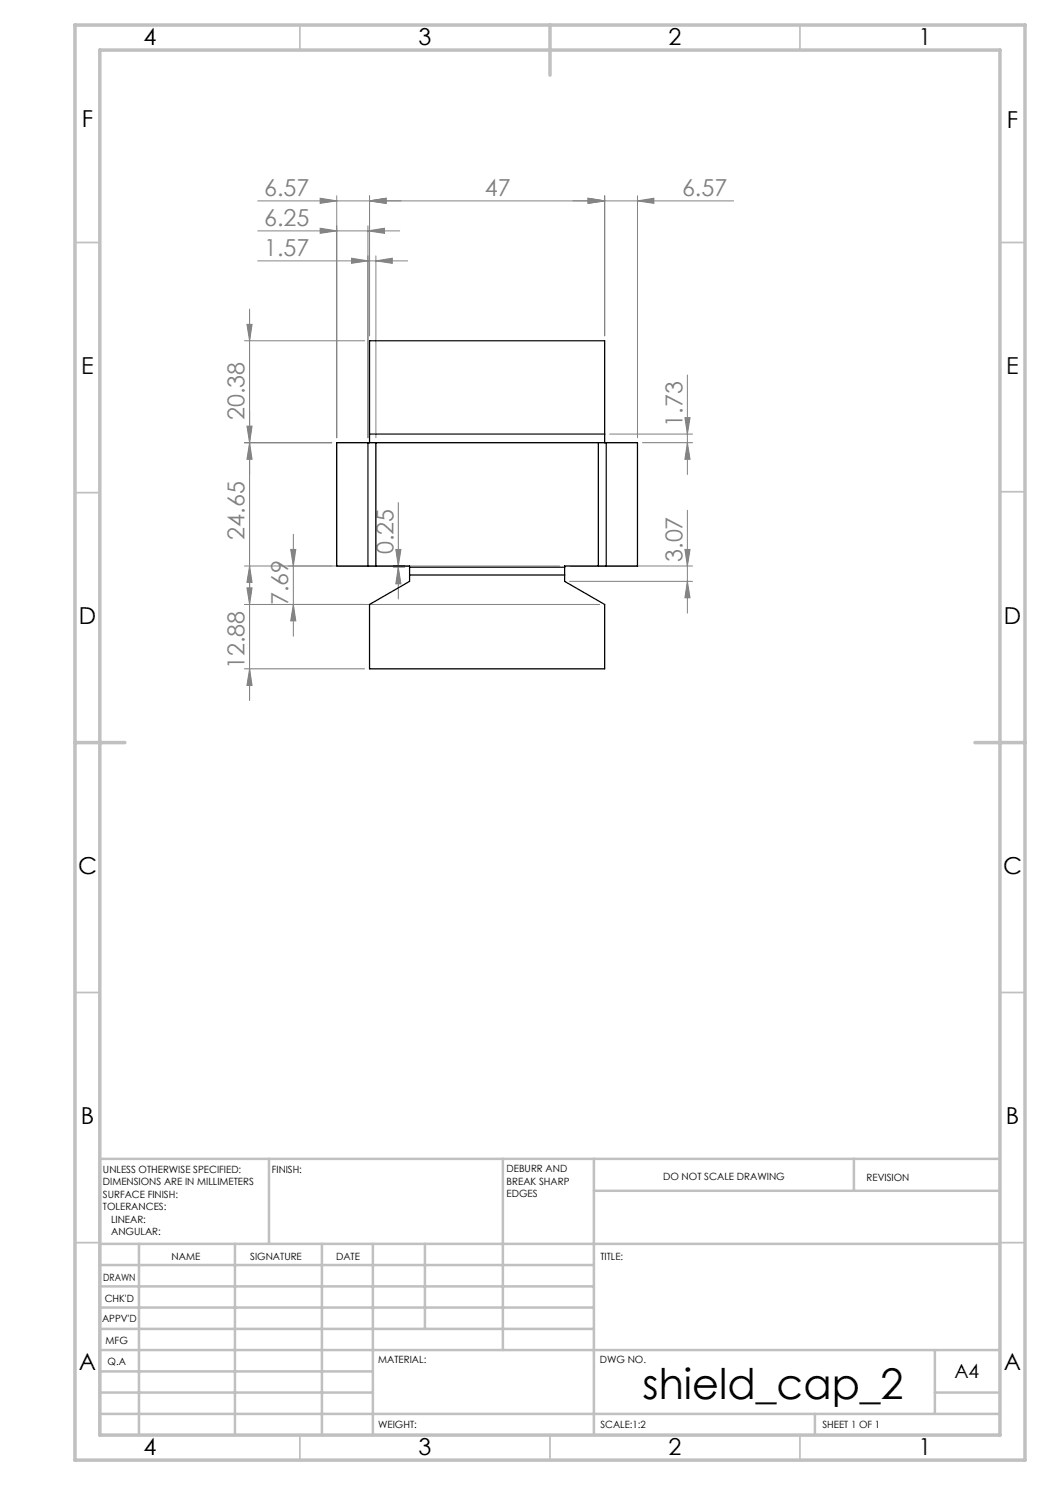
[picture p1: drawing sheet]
<svg xmlns="http://www.w3.org/2000/svg" width="210mm" height="297mm" viewBox="0 0 210 297" stroke-linecap="round" stroke-linejoin="round" font-family="sans-serif">
<g fill="none" stroke="#808080" stroke-width=".2">
<path d="M64 39.6l3.3 .6-3.3 .5zM67.3 39.2v48.4M73.9 39.2v28M117.6 39.6l3.3 .6-3.3 .5zM120.9 39.2v28M127.5 39.2v48.4M51.5 40.2h95.2M51.5 46.2h28.4M51.5 52.2h30M64 45.6l3.3 .6-3.3 .5zM70.3 51.6l3.3 .6-3.3 .5zM73.6 46.2l3.3-.6v1.1z"/>
<path d="M73.6 45.2v42.4M73.9 40.2l3.3-.6v1.1zM75.2 52.2l3.3-.6v1.1zM75.2 51.2v36.4M127.5 40.2l3.3-.6v1.1zM48.9 68.2h24M49.4 64.9h1l-.5 3.3zM49.9 61.8v78.3M137.5 75v19.9M48.9 88.5h17.5M49.4 85.2h1l-.5 3.3zM49.9 88.5l.5 3.4h-1z"/>
<path d="M121.9 86.8h16.6M128.5 88.5h10M137 83.5h1l-.5 3.3zM137.5 88.5l.5 3.4h-1zM48.9 113.2h63M49.4 117.6h1l-.5 3.3zM49.9 113.2l.5 3.3h-1zM58.1 109.9h1.1l-.5 3.3zM58.7 106.9v20.3M78.7 113.4h2.2M79.2 109.9h1l-.5 3.3zM79.7 100.5v19.3"/>
<path d="M79.7 113.4l.5 3.4h-1zM113.9 116.3h24.6M113.9 113.2h24.6M137 109.9h1l-.5 3.3zM137.5 102.1v20.5M137.5 116.3l.5 3.3h-1zM48.9 120.9h71M48.9 133.8h24M49.9 133.8l.5 3.3h-1zM58.7 120.9l.5 3.3h-1.1z"/>
</g>
<g fill="none" stroke="#c0c0c0" stroke-width=".35">
<path d="M60 5v5M160 5v5M15 48.5h5M200 48.5h5M15 98.5h5M200 98.4h5M15 198.5h5M200 198.5h5M15 248.5h5M200 248.5h5M60 287v5M110 287v5"/>
<path d="M160 287v5"/>
</g>
<g fill="none" stroke="#c0c0c0" stroke-width=".5">
<path d="M53.8 231.8v17M100.6 231.8v38.2M118.8 231.8v55.2M118.8 238.2h81.2M170.8 231.8v6.4M200 231.8h-180v55.2M20 248.8h180M20 257.3h98.8M20 253h98.8M27.8 248.8v38.2M47 248.8v38.2M64.4 248.8v38.2"/>
<path d="M74.6 248.8v38.2M85 248.8v17M20 265.8h98.8M20 261.5h98.8M20 278.5h54.6M20 274.3h54.6M20 270h180M187 278.5h13M187 270v12.8M20 282.8h180M163 282.8v4.2"/>
</g>
<path d="M15 5h190v287h-190zM20 10h180v277h-180zM110 5v10M15 148.5h10M195 148.5h10" fill="none" stroke="#c0c0c0" stroke-width=".7"/>
<g fill="#808080">
<path d="M127.5 40.2l3.3-.6v1.1zM117.6 39.6l3.3 .6-3.3 .5zM73.9 40.2l3.3-.6v1.1zM64 39.6l3.3 .6-3.3 .5z"/>
<path d="M73.9 40.2l3.3-.6v1.1zM117.6 39.6l3.3 .6-3.3 .5zM64 45.6l3.3 .6-3.3 .5zM73.6 46.2l3.3-.6v1.1z"/>
<path d="M137.5 116.3l.5 3.3h-1zM137 109.9h1l-.5 3.3zM58.7 120.9l.5 3.3h-1.1zM58.1 109.9h1.1l-.5 3.3z"/>
<path d="M137.5 88.5l.5 3.4h-1zM137 83.5h1l-.5 3.3z"/>
<path d="M49.4 64.9h1l-.5 3.3zM49.9 88.5l.5 3.4h-1zM49.4 117.6h1l-.5 3.3zM49.9 133.8l.5 3.3h-1zM49.4 85.2h1l-.5 3.3zM49.9 113.2l.5 3.3h-1zM79.2 109.9h1l-.5 3.3zM79.7 113.4l.5 3.4h-1z"/>
<path d="M70.3 51.6l3.3 .6-3.3 .5zM75.2 52.2l3.3-.6v1.1z"/>
</g>
<path d="M67.3 88.5h60.2v24.7h-14.6v3.1l8 4.6v12.9h-47v-12.9l8-4.6v-3.1h-14.6zM73.6 88.5v24.7M73.9 88.5v-20.3h47v20.3M73.9 86.8h47M75.2 88.5v24.7M119.7 88.5v24.7M121.2 88.5v24.7M81.9 113.4h31M81.9 115h31" fill="none" stroke="#000" stroke-width=".25"/>
<text font-size="8.5" x="128.5" y="279.7">shield_cap_2</text>
<g font-size="4.7">
<text x="28.7" y="9">4</text>
<text x="83.7" y="9">3</text>
<text x="133.7" y="9">2</text>
<text x="183.7" y="9">1</text>
<text x="16.4" y="25.5">F</text>
<text x="201.4" y="25.5">F</text>
<text x="16.2" y="74.7">E</text>
<text x="201.2" y="74.8">E</text>
<text x="15.8" y="124.7">D</text>
<text x="200.8" y="124.7">D</text>
<text x="15.6" y="174.7">C</text>
<text x="200.6" y="174.7">C</text>
<text x="16.2" y="224.7">B</text>
<text x="201.2" y="224.7">B</text>
<text x="15.8" y="274">A</text>
<text x="200.8" y="274">A</text>
<text x="28.7" y="291">4</text>
<text x="83.7" y="291">3</text>
<text x="133.7" y="291">2</text>
<text x="183.7" y="291">1</text>
</g>
<g font-size="4.7" fill="#808080">
<text x="52.8" y="39.1">6.57</text>
<text x="97" y="39.1">47</text>
<text x="136.4" y="39.1">6.57</text>
<text x="52.8" y="45.1">6.25</text>
<text x="52.8" y="51.1">1.57</text>
<text x="48.9" y="84" transform="rotate(-90 48.9 84)">20.38</text>
<text x="136.5" y="85.3" transform="rotate(-90 136.5 85.3)">1.73</text>
<text x="48.9" y="107.9" transform="rotate(-90 48.9 107.9)">24.65</text>
<text x="78.7" y="110.8" transform="rotate(-90 78.7 110.8)">0.25</text>
<text x="136.5" y="112.4" transform="rotate(-90 136.5 112.4)">3.07</text>
<text x="57.7" y="121" transform="rotate(-90 57.7 121)">7.69</text>
<text x="48.9" y="133.8" transform="rotate(-90 48.9 133.8)">12.88</text>
</g>
<text font-size="3.9" x="190.9" y="275.5">A4</text>
<g font-size="2">
<text x="20.6" y="234.6">UNLESS OTHERWISE SPECIFIED:</text>
<text x="20.6" y="237.1">DIMENSIONS ARE IN MILLIMETERS</text>
<text x="20.6" y="239.6">SURFACE FINISH:</text>
<text x="54.4" y="234.6">FINISH:</text>
<text x="101.3" y="234.5">DEBURR AND</text>
<text x="101.3" y="237">BREAK SHARP</text>
<text x="101.3" y="239.5">EDGES</text>
<text x="132.6" y="236">DO NOT SCALE DRAWING</text>
<text x="173.3" y="236.2">REVISION</text>
<text x="20.6" y="242.1">TOLERANCES:</text>
<text x="22.2" y="244.6">LINEAR:</text>
<text x="22.2" y="247.1">ANGULAR:</text>
<text x="34.3" y="252">NAME</text>
<text x="50" y="251.9">SIGNATURE</text>
<text x="67.2" y="251.9">DATE</text>
<text x="120.1" y="251.9">TITLE:</text>
<text x="20.6" y="256.1">DRAWN</text>
<text x="20.9" y="260.3">CHK'D</text>
<text x="20.4" y="264.4">APPV'D</text>
<text x="21.1" y="268.8">MFG</text>
<text x="21.5" y="273">Q.A</text>
<text x="75.6" y="272.5">MATERIAL:</text>
<text x="120" y="272.5">DWG NO.</text>
<text x="75.6" y="285.5">WEIGHT:</text>
<text x="120.1" y="285.6">SCALE:1:2</text>
<text x="164.5" y="285.6">SHEET 1 OF 1</text>
</g>
</svg>
